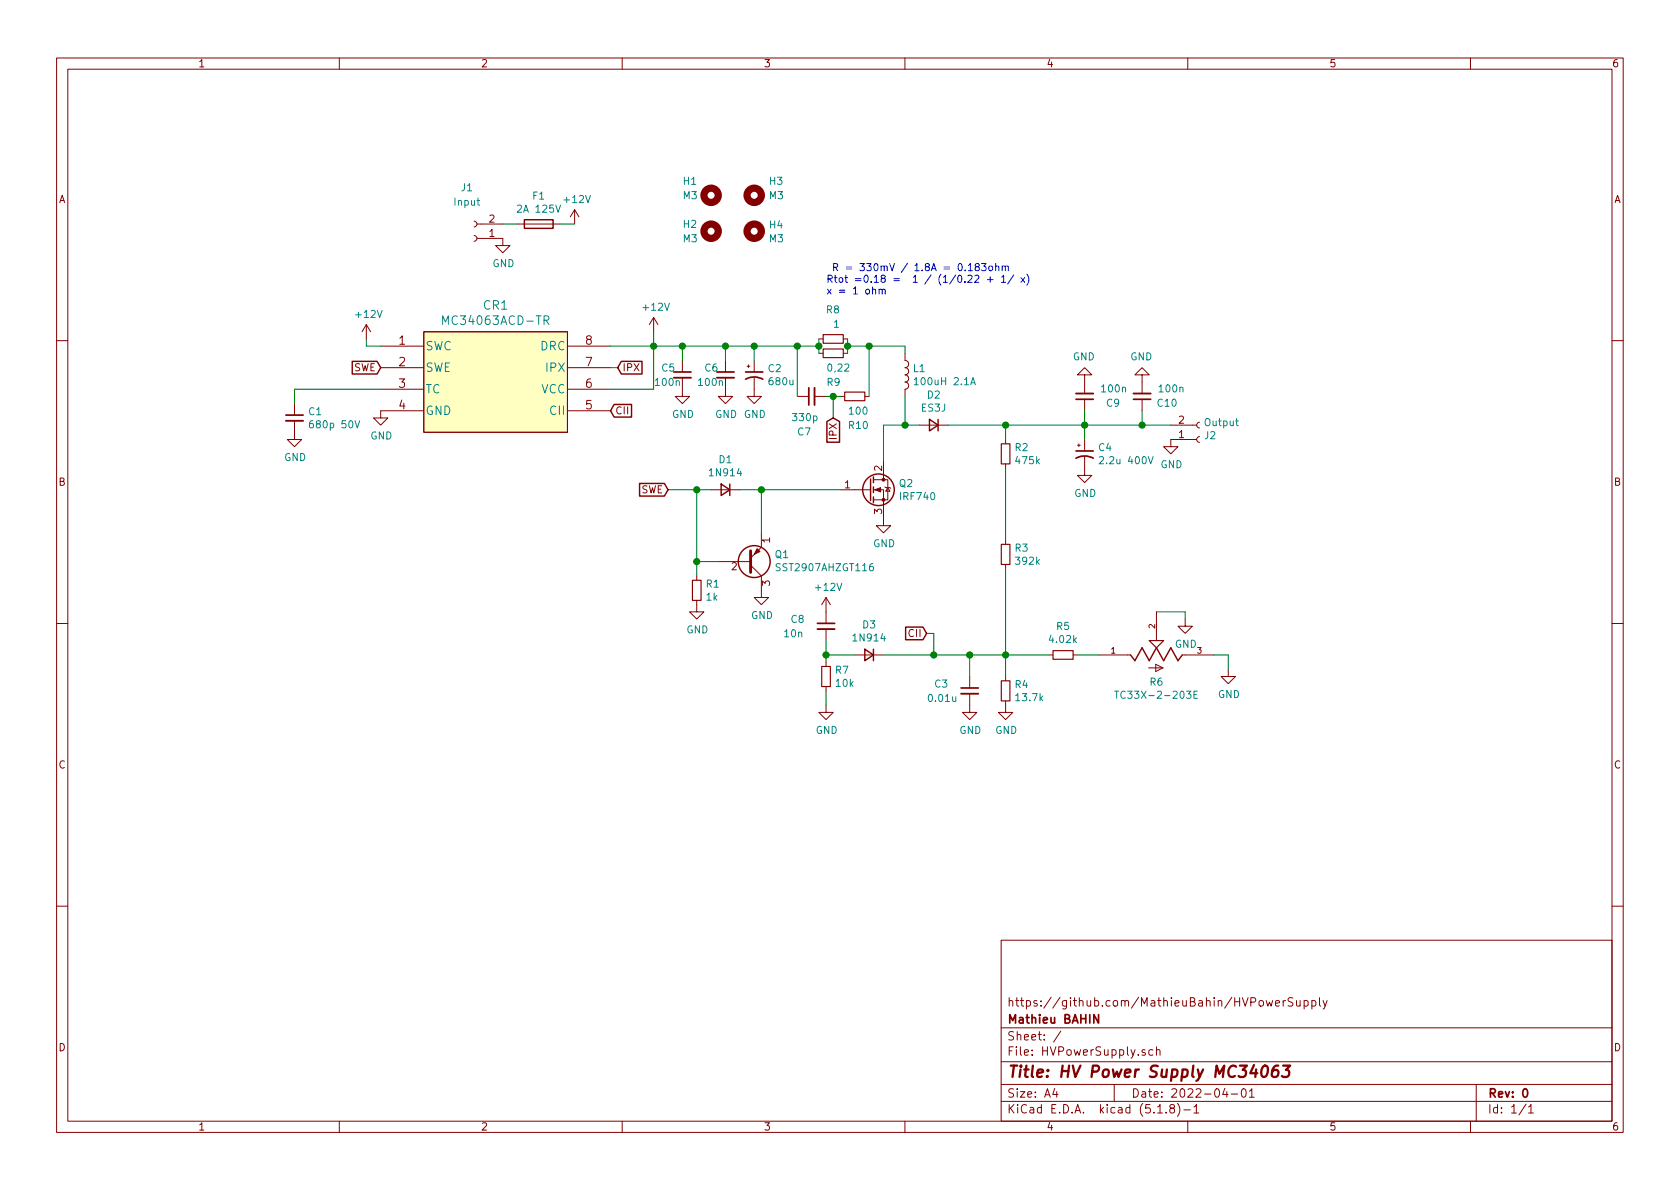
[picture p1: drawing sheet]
EESchema Schematic File Version 4
EELAYER 30 0
EELAYER END
$Descr A4 11693 8268
encoding utf-8
Sheet 1 1
Title "HV Power Supply MC34063"
Date "2022-04-01"
Rev "0"
Comp "Mathieu BAHIN"
Comment1 "https://github.com/MathieuBahin/HVPowerSupply"
Comment2 ""
Comment3 ""
Comment4 ""
$EndDescr
$Comp
L power:+12V #PWR01
U 1 1
P 4000 1550
F 0 "#PWR01" H 4000 1400 50  0001 C CNN
F 1 "+12V" H 4015 1723 50  0000 C CNN
F 2 "" H 4000 1550 50  0001 C CNN
F 3 "" H 4000 1550 50  0001 C CNN
	1    4000 1550
	1    0    0    -1  
$EndComp
$Comp
L MC34063ACD-TR:MC34063ACD-TR CR1
U 1 1
P 2650 2500
F 0 "CR1" H 3450 2887 60  0000 C CNN
F 1 "MC34063ACD-TR" H 3450 2781 60  0000 C CNN
F 2 "perso:MC34063ACD-TR" H 3450 2740 60  0001 C CNN
F 3 "" H 2650 2500 60  0000 C CNN
F 4 "2463925" H 2650 2500 50  0001 C CNN "Farnell"
	1    2650 2500
	1    0    0    -1  
$EndComp
$Comp
L Device:C_Small C1
U 1 1
P 2050 2900
F 0 "C1" H 2142 2946 50  0000 L CNN
F 1 "680p 50V" H 2142 2855 50  0000 L CNN
F 2 "Capacitor_SMD:C_0805_2012Metric" H 2050 2900 50  0001 C CNN
F 3 "~" H 2050 2900 50  0001 C CNN
F 4 "2280662" H 2050 2900 50  0001 C CNN "Farnell"
	1    2050 2900
	1    0    0    -1  
$EndComp
Wire Wire Line
	2650 2700 2050 2700
$Comp
L power:GND #PWR03
U 1 1
P 2050 3000
F 0 "#PWR03" H 2050 2750 50  0001 C CNN
F 1 "GND" H 2055 2827 50  0000 C CNN
F 2 "" H 2050 3000 50  0001 C CNN
F 3 "" H 2050 3000 50  0001 C CNN
	1    2050 3000
	1    0    0    -1  
$EndComp
$Comp
L power:GND #PWR05
U 1 1
P 2650 2850
F 0 "#PWR05" H 2650 2600 50  0001 C CNN
F 1 "GND" H 2655 2677 50  0000 C CNN
F 2 "" H 2650 2850 50  0001 C CNN
F 3 "" H 2650 2850 50  0001 C CNN
	1    2650 2850
	1    0    0    -1  
$EndComp
Wire Wire Line
	2050 2700 2050 2800
$Comp
L power:+12V #PWR04
U 1 1
P 2550 2350
F 0 "#PWR04" H 2550 2200 50  0001 C CNN
F 1 "+12V" H 2565 2523 50  0000 C CNN
F 2 "" H 2550 2350 50  0001 C CNN
F 3 "" H 2550 2350 50  0001 C CNN
	1    2550 2350
	1    0    0    -1  
$EndComp
$Comp
L power:+12V #PWR08
U 1 1
P 4550 2300
F 0 "#PWR08" H 4550 2150 50  0001 C CNN
F 1 "+12V" H 4565 2473 50  0000 C CNN
F 2 "" H 4550 2300 50  0001 C CNN
F 3 "" H 4550 2300 50  0001 C CNN
	1    4550 2300
	1    0    0    -1  
$EndComp
Wire Wire Line
	2550 2350 2550 2400
Wire Wire Line
	2550 2400 2650 2400
$Comp
L Device:L L1
U 1 1
P 6300 2600
F 0 "L1" H 6352 2646 50  0000 L CNN
F 1 "100uH 2.1A" H 6352 2555 50  0000 L CNN
F 2 "perso:SRR1280-100M" H 6300 2600 50  0001 C CNN
F 3 "~" H 6300 2600 50  0001 C CNN
F 4 "2374166" H 6300 2600 50  0001 C CNN "Farnell"
	1    6300 2600
	1    0    0    -1  
$EndComp
Wire Wire Line
	5250 2400 5250 2500
$Comp
L Device:D_Small D2
U 1 1
P 6500 2950
F 0 "D2" H 6500 2743 50  0000 C CNN
F 1 "ES3J" H 6500 2834 50  0000 C CNN
F 2 "Diode_SMD:D_SMC" V 6500 2950 50  0001 C CNN
F 3 "~" V 6500 2950 50  0001 C CNN
F 4 "2101176" H 6500 2950 50  0001 C CNN "Farnell"
	1    6500 2950
	-1   0    0    1   
$EndComp
$Comp
L Device:R_Small R2
U 1 1
P 7000 3150
F 0 "R2" H 7059 3196 50  0000 L CNN
F 1 "475k" H 7059 3105 50  0000 L CNN
F 2 "Resistor_SMD:R_0805_2012Metric" H 7000 3150 50  0001 C CNN
F 3 "~" H 7000 3150 50  0001 C CNN
F 4 "2312266" H 7000 3150 50  0001 C CNN "Farnell"
	1    7000 3150
	1    0    0    -1  
$EndComp
$Comp
L Device:R_Small R3
U 1 1
P 7000 3850
F 0 "R3" H 7059 3896 50  0000 L CNN
F 1 "392k" H 7059 3805 50  0000 L CNN
F 2 "Resistor_SMD:R_0805_2012Metric" H 7000 3850 50  0001 C CNN
F 3 "~" H 7000 3850 50  0001 C CNN
F 4 "2303829" H 7000 3850 50  0001 C CNN "Farnell"
	1    7000 3850
	1    0    0    -1  
$EndComp
$Comp
L Device:R_Small R4
U 1 1
P 7000 4800
F 0 "R4" H 7059 4846 50  0000 L CNN
F 1 "13.7k" H 7059 4755 50  0000 L CNN
F 2 "Resistor_SMD:R_0805_2012Metric" H 7000 4800 50  0001 C CNN
F 3 "~" H 7000 4800 50  0001 C CNN
F 4 "2326695" H 7000 4800 50  0001 C CNN "Farnell"
	1    7000 4800
	1    0    0    -1  
$EndComp
$Comp
L Device:R_Small R5
U 1 1
P 7400 4550
F 0 "R5" V 7596 4550 50  0000 C CNN
F 1 "4.02k" V 7505 4550 50  0000 C CNN
F 2 "Resistor_SMD:R_0805_2012Metric" H 7400 4550 50  0001 C CNN
F 3 "~" H 7400 4550 50  0001 C CNN
F 4 "2312246" H 7400 4550 50  0001 C CNN "Farnell"
	1    7400 4550
	0    -1   -1   0   
$EndComp
Wire Wire Line
	7300 4550 7000 4550
Connection ~ 7000 4550
Wire Wire Line
	7000 4550 7000 4700
Wire Wire Line
	6600 2950 7000 2950
Wire Wire Line
	7000 2950 7000 3050
Wire Wire Line
	7000 2950 7550 2950
Connection ~ 7000 2950
$Comp
L Connector:Conn_01x02_Female J2
U 1 1
P 8350 3050
F 0 "J2" H 8378 3026 50  0000 L CNN
F 1 "Output" H 8378 2935 50  0000 L CNN
F 2 "perso:bornier-2_P5.08mm" H 8350 3050 50  0001 C CNN
F 3 "~" H 8350 3050 50  0001 C CNN
	1    8350 3050
	1    0    0    1   
$EndComp
Wire Wire Line
	8150 2950 7950 2950
Connection ~ 7550 2950
$Comp
L power:GND #PWR09
U 1 1
P 5250 2700
F 0 "#PWR09" H 5250 2450 50  0001 C CNN
F 1 "GND" H 5255 2527 50  0000 C CNN
F 2 "" H 5250 2700 50  0001 C CNN
F 3 "" H 5250 2700 50  0001 C CNN
	1    5250 2700
	1    0    0    -1  
$EndComp
$Comp
L power:GND #PWR013
U 1 1
P 7550 3250
F 0 "#PWR013" H 7550 3000 50  0001 C CNN
F 1 "GND" H 7555 3077 50  0000 C CNN
F 2 "" H 7550 3250 50  0001 C CNN
F 3 "" H 7550 3250 50  0001 C CNN
	1    7550 3250
	1    0    0    -1  
$EndComp
$Comp
L power:GND #PWR016
U 1 1
P 8150 3050
F 0 "#PWR016" H 8150 2800 50  0001 C CNN
F 1 "GND" H 8155 2877 50  0000 C CNN
F 2 "" H 8150 3050 50  0001 C CNN
F 3 "" H 8150 3050 50  0001 C CNN
	1    8150 3050
	1    0    0    -1  
$EndComp
$Comp
L power:GND #PWR012
U 1 1
P 7000 4900
F 0 "#PWR012" H 7000 4650 50  0001 C CNN
F 1 "GND" H 7005 4727 50  0000 C CNN
F 2 "" H 7000 4900 50  0001 C CNN
F 3 "" H 7000 4900 50  0001 C CNN
	1    7000 4900
	1    0    0    -1  
$EndComp
Wire Wire Line
	6300 2750 6300 2950
Wire Wire Line
	6150 2950 6300 2950
$Comp
L Transistor_FET:IRF740 Q2
U 1 1
P 6050 3400
F 0 "Q2" H 6254 3446 50  0000 L CNN
F 1 "IRF740" H 6254 3355 50  0000 L CNN
F 2 "Package_TO_SOT_SMD:TO-263-2" H 6300 3325 50  0001 L CIN
F 3 "http://www.vishay.com/docs/91054/91054.pdf" H 6050 3400 50  0001 L CNN
F 4 "8657815" H 6050 3400 50  0001 C CNN "Farnell"
	1    6050 3400
	1    0    0    -1  
$EndComp
$Comp
L Device:D_Small D1
U 1 1
P 5050 3400
F 0 "D1" H 5050 3193 50  0000 C CNN
F 1 "1N914" H 5050 3284 50  0000 C CNN
F 2 "Diode_SMD:D_SOD-323F" V 5050 3400 50  0001 C CNN
F 3 "~" V 5050 3400 50  0001 C CNN
F 4 "2453274" H 5050 3400 50  0001 C CNN "Farnell"
	1    5050 3400
	-1   0    0    1   
$EndComp
$Comp
L power:GND #PWR010
U 1 1
P 6150 3600
F 0 "#PWR010" H 6150 3350 50  0001 C CNN
F 1 "GND" H 6155 3427 50  0000 C CNN
F 2 "" H 6150 3600 50  0001 C CNN
F 3 "" H 6150 3600 50  0001 C CNN
	1    6150 3600
	1    0    0    -1  
$EndComp
Wire Wire Line
	6150 3200 6150 2950
Wire Wire Line
	5300 3400 5300 3700
$Comp
L Device:R_Small R1
U 1 1
P 4850 4100
F 0 "R1" H 4909 4146 50  0000 L CNN
F 1 "1k" H 4909 4055 50  0000 L CNN
F 2 "Resistor_SMD:R_0805_2012Metric" H 4850 4100 50  0001 C CNN
F 3 "~" H 4850 4100 50  0001 C CNN
F 4 "2331796" H 4850 4100 50  0001 C CNN "Farnell"
	1    4850 4100
	1    0    0    -1  
$EndComp
$Comp
L power:GND #PWR06
U 1 1
P 4850 4200
F 0 "#PWR06" H 4850 3950 50  0001 C CNN
F 1 "GND" H 4855 4027 50  0000 C CNN
F 2 "" H 4850 4200 50  0001 C CNN
F 3 "" H 4850 4200 50  0001 C CNN
	1    4850 4200
	1    0    0    -1  
$EndComp
Wire Wire Line
	5000 3900 4850 3900
Wire Wire Line
	4850 3900 4850 4000
$Comp
L power:GND #PWR07
U 1 1
P 5300 4100
F 0 "#PWR07" H 5300 3850 50  0001 C CNN
F 1 "GND" H 5305 3927 50  0000 C CNN
F 2 "" H 5300 4100 50  0001 C CNN
F 3 "" H 5300 4100 50  0001 C CNN
	1    5300 4100
	1    0    0    -1  
$EndComp
Text GLabel 2650 2550 0    50   Input ~ 0
SWE
Text GLabel 4650 3400 0    50   Input ~ 0
SWE
Wire Wire Line
	5300 3400 5850 3400
Wire Wire Line
	5300 3400 5150 3400
Connection ~ 5300 3400
Wire Wire Line
	4950 3400 4850 3400
Wire Wire Line
	4850 3900 4850 3400
Connection ~ 4850 3900
Connection ~ 4850 3400
Wire Wire Line
	4850 3400 4650 3400
$Comp
L Device:C_Small C3
U 1 1
P 6750 4800
F 0 "C3" H 6500 4850 50  0000 L CNN
F 1 "0.01u" H 6450 4750 50  0000 L CNN
F 2 "Capacitor_SMD:C_0805_2012Metric" H 6750 4800 50  0001 C CNN
F 3 "~" H 6750 4800 50  0001 C CNN
F 4 "3019937" H 6750 4800 50  0001 C CNN "Farnell"
	1    6750 4800
	1    0    0    -1  
$EndComp
$Comp
L power:GND #PWR011
U 1 1
P 6750 4900
F 0 "#PWR011" H 6750 4650 50  0001 C CNN
F 1 "GND" H 6755 4727 50  0000 C CNN
F 2 "" H 6750 4900 50  0001 C CNN
F 3 "" H 6750 4900 50  0001 C CNN
	1    6750 4900
	1    0    0    -1  
$EndComp
Text GLabel 4250 2850 2    50   Input ~ 0
CII
Text GLabel 6450 4400 0    50   Input ~ 0
CII
Wire Wire Line
	7000 4550 6750 4550
Wire Wire Line
	6750 4700 6750 4550
$Comp
L power:GND #PWR014
U 1 1
P 8550 4650
F 0 "#PWR014" H 8550 4400 50  0001 C CNN
F 1 "GND" H 8555 4477 50  0000 C CNN
F 2 "" H 8550 4650 50  0001 C CNN
F 3 "" H 8550 4650 50  0001 C CNN
	1    8550 4650
	1    0    0    -1  
$EndComp
Wire Wire Line
	7650 4550 7500 4550
$Comp
L Device:CP1_Small C4
U 1 1
P 7550 3150
F 0 "C4" H 7641 3196 50  0000 L CNN
F 1 "2.2u 400V" H 7641 3105 50  0000 L CNN
F 2 "Capacitor_SMD:CP_Elec_10x10.5" H 7550 3150 50  0001 C CNN
F 3 "~" H 7550 3150 50  0001 C CNN
F 4 "3288157" H 7550 3150 50  0001 C CNN "Farnell"
	1    7550 3150
	1    0    0    -1  
$EndComp
$Comp
L Device:CP1_Small C2
U 1 1
P 5250 2600
F 0 "C2" H 5341 2646 50  0000 L CNN
F 1 "680u" H 5341 2555 50  0000 L CNN
F 2 "perso:35TRV680M12_5X16" H 5250 2600 50  0001 C CNN
F 3 "~" H 5250 2600 50  0001 C CNN
F 4 "2535794" H 5250 2600 50  0001 C CNN "Farnell"
	1    5250 2600
	1    0    0    -1  
$EndComp
$Comp
L perso:SST2907AHZGT116 Q1
U 1 1
P 5200 3900
F 0 "Q1" H 5390 3854 50  0000 L CNN
F 1 "SST2907AHZGT116" H 5390 3945 50  0000 L CNN
F 2 "perso:SST2907AHZGT116" H 5400 3825 50  0001 L CIN
F 3 "" H 5200 3900 50  0001 L CNN
F 4 "2706710" H 5200 3900 50  0001 C CNN "Farnell"
	1    5200 3900
	1    0    0    1   
$EndComp
$Comp
L TC33X-2-203E:TC33X-2-203E R6
U 1 1
P 8050 4550
F 0 "R6" H 8050 4363 50  0000 C CNN
F 1 "TC33X-2-203E" H 8050 4272 50  0000 C CNN
F 2 "perso:TC33X-2-203E" H 8050 4550 50  0001 L BNN
F 3 "" H 8050 4550 50  0001 L BNN
F 4 "TC33X-2-104E" H 8050 4550 50  0001 L BNN "MP"
F 5 "Unavailable" H 8050 4550 50  0001 L BNN "AVAILABILITY"
F 6 "Res Trimmer 100K Ohm 25% 1/10W 1_Elec_/1_Mech_Turn _3 X 3.8mm_ Foot Print SMD Embossed T/R" H 8050 4550 50  0001 L BNN "DESCRIPTION"
F 7 "Bourns" H 8050 4550 50  0001 L BNN "PACKAGE"
F 8 "Bourns" H 8050 4550 50  0001 L BNN "MF"
F 9 "None" H 8050 4550 50  0001 L BNN "PRICE"
F 10 "2321852" H 8050 4550 50  0001 C CNN "Farnell"
	1    8050 4550
	1    0    0    -1  
$EndComp
$Comp
L power:GND #PWR015
U 1 1
P 8250 4300
F 0 "#PWR015" H 8250 4050 50  0001 C CNN
F 1 "GND" H 8255 4127 50  0000 C CNN
F 2 "" H 8250 4300 50  0001 C CNN
F 3 "" H 8250 4300 50  0001 C CNN
	1    8250 4300
	1    0    0    -1  
$EndComp
Wire Wire Line
	8450 4550 8550 4550
Wire Wire Line
	8550 4550 8550 4650
Wire Wire Line
	8250 4250 8250 4300
Wire Wire Line
	8050 4250 8250 4250
$Comp
L Device:C_Small C6
U 1 1
P 5050 2600
F 0 "C6" H 4900 2650 50  0000 L CNN
F 1 "100n" H 4850 2550 50  0000 L CNN
F 2 "Capacitor_SMD:C_0805_2012Metric" H 5050 2600 50  0001 C CNN
F 3 "~" H 5050 2600 50  0001 C CNN
F 4 "2581082" H 5050 2600 50  0001 C CNN "Farnell"
	1    5050 2600
	1    0    0    -1  
$EndComp
$Comp
L power:GND #PWR0101
U 1 1
P 5050 2700
F 0 "#PWR0101" H 5050 2450 50  0001 C CNN
F 1 "GND" H 5055 2527 50  0000 C CNN
F 2 "" H 5050 2700 50  0001 C CNN
F 3 "" H 5050 2700 50  0001 C CNN
	1    5050 2700
	1    0    0    -1  
$EndComp
$Comp
L Device:C_Small C9
U 1 1
P 7550 2750
F 0 "C9" H 7300 2800 50  0000 L CNN
F 1 "100n" H 7250 2700 50  0000 L CNN
F 2 "Capacitor_SMD:C_0805_2012Metric" H 7550 2750 50  0001 C CNN
F 3 "~" H 7550 2750 50  0001 C CNN
F 4 "2525156" H 7550 2750 50  0001 C CNN "Farnell"
	1    7550 2750
	-1   0    0    1   
$EndComp
$Comp
L power:GND #PWR0102
U 1 1
P 7550 2650
F 0 "#PWR0102" H 7550 2400 50  0001 C CNN
F 1 "GND" H 7555 2477 50  0000 C CNN
F 2 "" H 7550 2650 50  0001 C CNN
F 3 "" H 7550 2650 50  0001 C CNN
	1    7550 2650
	-1   0    0    1   
$EndComp
Wire Wire Line
	7550 2850 7550 2950
Wire Wire Line
	7550 2950 7550 3050
$Comp
L Device:C_Small C10
U 1 1
P 7950 2750
F 0 "C10" H 7700 2800 50  0000 L CNN
F 1 "100n" H 7650 2700 50  0000 L CNN
F 2 "Capacitor_SMD:C_0805_2012Metric" H 7950 2750 50  0001 C CNN
F 3 "~" H 7950 2750 50  0001 C CNN
F 4 "2525156" H 7950 2750 50  0001 C CNN "Farnell"
	1    7950 2750
	-1   0    0    1   
$EndComp
$Comp
L power:GND #PWR0103
U 1 1
P 7950 2650
F 0 "#PWR0103" H 7950 2400 50  0001 C CNN
F 1 "GND" H 7955 2477 50  0000 C CNN
F 2 "" H 7950 2650 50  0001 C CNN
F 3 "" H 7950 2650 50  0001 C CNN
	1    7950 2650
	-1   0    0    1   
$EndComp
Wire Wire Line
	7950 2850 7950 2950
Connection ~ 7950 2950
Wire Wire Line
	7950 2950 7550 2950
$Comp
L Device:C_Small C5
U 1 1
P 4750 2600
F 0 "C5" H 4600 2650 50  0000 L CNN
F 1 "100n" H 4550 2550 50  0000 L CNN
F 2 "Capacitor_SMD:C_0805_2012Metric" H 4750 2600 50  0001 C CNN
F 3 "~" H 4750 2600 50  0001 C CNN
F 4 "2581082" H 4750 2600 50  0001 C CNN "Farnell"
	1    4750 2600
	1    0    0    -1  
$EndComp
$Comp
L power:GND #PWR0104
U 1 1
P 4750 2700
F 0 "#PWR0104" H 4750 2450 50  0001 C CNN
F 1 "GND" H 4755 2527 50  0000 C CNN
F 2 "" H 4750 2700 50  0001 C CNN
F 3 "" H 4750 2700 50  0001 C CNN
	1    4750 2700
	1    0    0    -1  
$EndComp
$Comp
L Device:R_Small R9
U 1 1
P 5800 2450
F 0 "R9" V 6000 2400 50  0000 L CNN
F 1 "0,22" V 5900 2400 50  0000 L CNN
F 2 "Resistor_SMD:R_2512_6332Metric" H 5800 2450 50  0001 C CNN
F 3 "~" H 5800 2450 50  0001 C CNN
F 4 "2696053" H 5800 2450 50  0001 C CNN "Farnell"
	1    5800 2450
	0    1    1    0   
$EndComp
$Comp
L Device:C_Small C7
U 1 1
P 5650 2750
F 0 "C7" V 5400 2750 50  0000 L CNN
F 1 "330p" V 5500 2700 50  0000 L CNN
F 2 "Capacitor_SMD:C_0805_2012Metric" H 5650 2750 50  0001 C CNN
F 3 "~" H 5650 2750 50  0001 C CNN
F 4 "2134071" H 5650 2750 50  0001 C CNN "Farnell"
	1    5650 2750
	0    -1   -1   0   
$EndComp
$Comp
L Device:R_Small R10
U 1 1
P 5950 2750
F 0 "R10" V 6150 2700 50  0000 L CNN
F 1 "100" V 6050 2700 50  0000 L CNN
F 2 "Resistor_SMD:R_0805_2012Metric" H 5950 2750 50  0001 C CNN
F 3 "~" H 5950 2750 50  0001 C CNN
F 4 "2694094" H 5950 2750 50  0001 C CNN "Farnell"
	1    5950 2750
	0    1    1    0   
$EndComp
Wire Wire Line
	5700 2350 5700 2400
Wire Wire Line
	5900 2350 5900 2400
Wire Wire Line
	5550 2750 5550 2400
Connection ~ 5700 2400
Wire Wire Line
	5700 2400 5700 2450
Wire Wire Line
	6050 2750 6050 2400
Wire Wire Line
	6050 2400 5900 2400
Connection ~ 5900 2400
Wire Wire Line
	5900 2400 5900 2450
Text GLabel 5800 2900 3    50   Input ~ 0
IPX
Connection ~ 5550 2400
Wire Wire Line
	5550 2400 5700 2400
Wire Wire Line
	5750 2750 5800 2750
Wire Wire Line
	5800 2900 5800 2750
Connection ~ 5800 2750
Wire Wire Line
	5800 2750 5850 2750
Text GLabel 4300 2550 2    50   Input ~ 0
IPX
Wire Wire Line
	4300 2550 4250 2550
Wire Wire Line
	4250 2400 4550 2400
Wire Wire Line
	4550 2700 4550 2400
Wire Wire Line
	4250 2700 4550 2700
Connection ~ 4550 2400
Wire Wire Line
	5050 2500 5050 2400
Wire Wire Line
	4750 2500 4750 2400
Connection ~ 6300 2950
Wire Wire Line
	6300 2950 6400 2950
Wire Wire Line
	4550 2300 4550 2400
Connection ~ 5050 2400
Wire Wire Line
	5050 2400 4750 2400
Connection ~ 5250 2400
Wire Wire Line
	5250 2400 5050 2400
$Comp
L power:GND #PWR02
U 1 1
P 3500 1650
F 0 "#PWR02" H 3500 1400 50  0001 C CNN
F 1 "GND" H 3505 1477 50  0000 C CNN
F 2 "" H 3500 1650 50  0001 C CNN
F 3 "" H 3500 1650 50  0001 C CNN
	1    3500 1650
	1    0    0    -1  
$EndComp
$Comp
L Connector:Conn_01x02_Female J1
U 1 1
P 3300 1650
F 0 "J1" H 3350 1300 50  0000 C CNN
F 1 "Input" H 3350 1400 50  0000 C CNN
F 2 "perso:bornier-2_P5.08mm" H 3300 1650 50  0001 C CNN
F 3 "~" H 3300 1650 50  0001 C CNN
	1    3300 1650
	-1   0    0    1   
$EndComp
Wire Wire Line
	5250 2400 5550 2400
Wire Wire Line
	4750 2400 4550 2400
Connection ~ 4750 2400
Wire Wire Line
	6050 2400 6300 2400
Wire Wire Line
	6300 2400 6300 2450
Connection ~ 6050 2400
$Comp
L Device:D_Small D3
U 1 1
P 6050 4550
F 0 "D3" H 6050 4343 50  0000 C CNN
F 1 "1N914" H 6050 4434 50  0000 C CNN
F 2 "Diode_SMD:D_SOD-323F" V 6050 4550 50  0001 C CNN
F 3 "~" V 6050 4550 50  0001 C CNN
F 4 "2453274" H 6050 4550 50  0001 C CNN "Farnell"
	1    6050 4550
	-1   0    0    1   
$EndComp
$Comp
L Device:C_Small C8
U 1 1
P 5750 4350
F 0 "C8" H 5500 4400 50  0000 L CNN
F 1 "10n" H 5450 4300 50  0000 L CNN
F 2 "Capacitor_SMD:C_0805_2012Metric" H 5750 4350 50  0001 C CNN
F 3 "~" H 5750 4350 50  0001 C CNN
F 4 "3013470" H 5750 4350 50  0001 C CNN "Farnell"
	1    5750 4350
	1    0    0    -1  
$EndComp
$Comp
L power:GND #PWR0105
U 1 1
P 5750 4900
F 0 "#PWR0105" H 5750 4650 50  0001 C CNN
F 1 "GND" H 5755 4727 50  0000 C CNN
F 2 "" H 5750 4900 50  0001 C CNN
F 3 "" H 5750 4900 50  0001 C CNN
	1    5750 4900
	1    0    0    -1  
$EndComp
$Comp
L Device:R_Small R7
U 1 1
P 5750 4700
F 0 "R7" H 5809 4746 50  0000 L CNN
F 1 "10k" H 5809 4655 50  0000 L CNN
F 2 "Resistor_SMD:R_0805_2012Metric" H 5750 4700 50  0001 C CNN
F 3 "~" H 5750 4700 50  0001 C CNN
F 4 "2331796" H 5750 4700 50  0001 C CNN "Farnell"
	1    5750 4700
	1    0    0    -1  
$EndComp
Wire Wire Line
	5750 4450 5750 4550
Wire Wire Line
	5950 4550 5750 4550
Connection ~ 5750 4550
Wire Wire Line
	5750 4550 5750 4600
Wire Wire Line
	5750 4800 5750 4900
Wire Wire Line
	7000 3250 7000 3750
Wire Wire Line
	7000 3950 7000 4550
Wire Wire Line
	6150 4550 6500 4550
Connection ~ 6750 4550
Connection ~ 6500 4550
Wire Wire Line
	6500 4550 6750 4550
Wire Wire Line
	6450 4400 6500 4400
Wire Wire Line
	6500 4400 6500 4550
$Comp
L power:+12V #PWR0106
U 1 1
P 5750 4250
F 0 "#PWR0106" H 5750 4100 50  0001 C CNN
F 1 "+12V" H 5765 4423 50  0000 C CNN
F 2 "" H 5750 4250 50  0001 C CNN
F 3 "" H 5750 4250 50  0001 C CNN
	1    5750 4250
	1    0    0    -1  
$EndComp
$Comp
L Device:Fuse F1
U 1 1
P 3750 1550
F 0 "F1" V 3553 1550 50  0000 C CNN
F 1 "2A 125V" V 3644 1550 50  0000 C CNN
F 2 "perso:0451002_MRL" V 3680 1550 50  0001 C CNN
F 3 "~" H 3750 1550 50  0001 C CNN
F 4 "2383274" H 3750 1550 50  0001 C CNN "Farnell"
	1    3750 1550
	0    1    1    0   
$EndComp
Wire Wire Line
	3500 1550 3600 1550
Wire Wire Line
	3900 1550 4000 1550
$Comp
L Device:R_Small R8
U 1 1
P 5800 2350
F 0 "R8" V 6000 2300 50  0000 L CNN
F 1 "1" V 5900 2300 50  0000 L CNN
F 2 "Resistor_SMD:R_0805_2012Metric" H 5800 2350 50  0001 C CNN
F 3 "~" H 5800 2350 50  0001 C CNN
F 4 "2447598" H 5800 2350 50  0001 C CNN "Farnell"
	1    5800 2350
	0    -1   -1   0   
$EndComp
$Comp
L Mechanical:MountingHole H4
U 1 1
P 5250 1600
F 0 "H4" H 5350 1646 50  0000 L CNN
F 1 "M3" H 5350 1550 50  0000 L CNN
F 2 "MountingHole:MountingHole_3.2mm_M3" H 5250 1600 50  0001 C CNN
F 3 "~" H 5250 1600 50  0001 C CNN
	1    5250 1600
	1    0    0    -1  
$EndComp
$Comp
L Mechanical:MountingHole H3
U 1 1
P 5250 1350
F 0 "H3" H 5350 1450 50  0000 L CNN
F 1 "M3" H 5350 1350 50  0000 L CNN
F 2 "MountingHole:MountingHole_3.2mm_M3" H 5250 1350 50  0001 C CNN
F 3 "~" H 5250 1350 50  0001 C CNN
	1    5250 1350
	1    0    0    -1  
$EndComp
$Comp
L Mechanical:MountingHole H1
U 1 1
P 4950 1350
F 0 "H1" H 4750 1450 50  0000 L CNN
F 1 "M3" H 4750 1350 50  0000 L CNN
F 2 "MountingHole:MountingHole_3.2mm_M3" H 4950 1350 50  0001 C CNN
F 3 "~" H 4950 1350 50  0001 C CNN
	1    4950 1350
	1    0    0    -1  
$EndComp
$Comp
L Mechanical:MountingHole H2
U 1 1
P 4950 1600
F 0 "H2" H 4750 1650 50  0000 L CNN
F 1 "M3" H 4750 1550 50  0000 L CNN
F 2 "MountingHole:MountingHole_3.2mm_M3" H 4950 1600 50  0001 C CNN
F 3 "~" H 4950 1600 50  0001 C CNN
	1    4950 1600
	1    0    0    -1  
$EndComp
Text Notes 5750 2050 0    50   ~ 0
 R = 330mV / 1.8A = 0.183ohm\nRtot =0.18 =  1 / (1/0.22 + 1/ x)\nx = 1 ohm
$EndSCHEMATC
